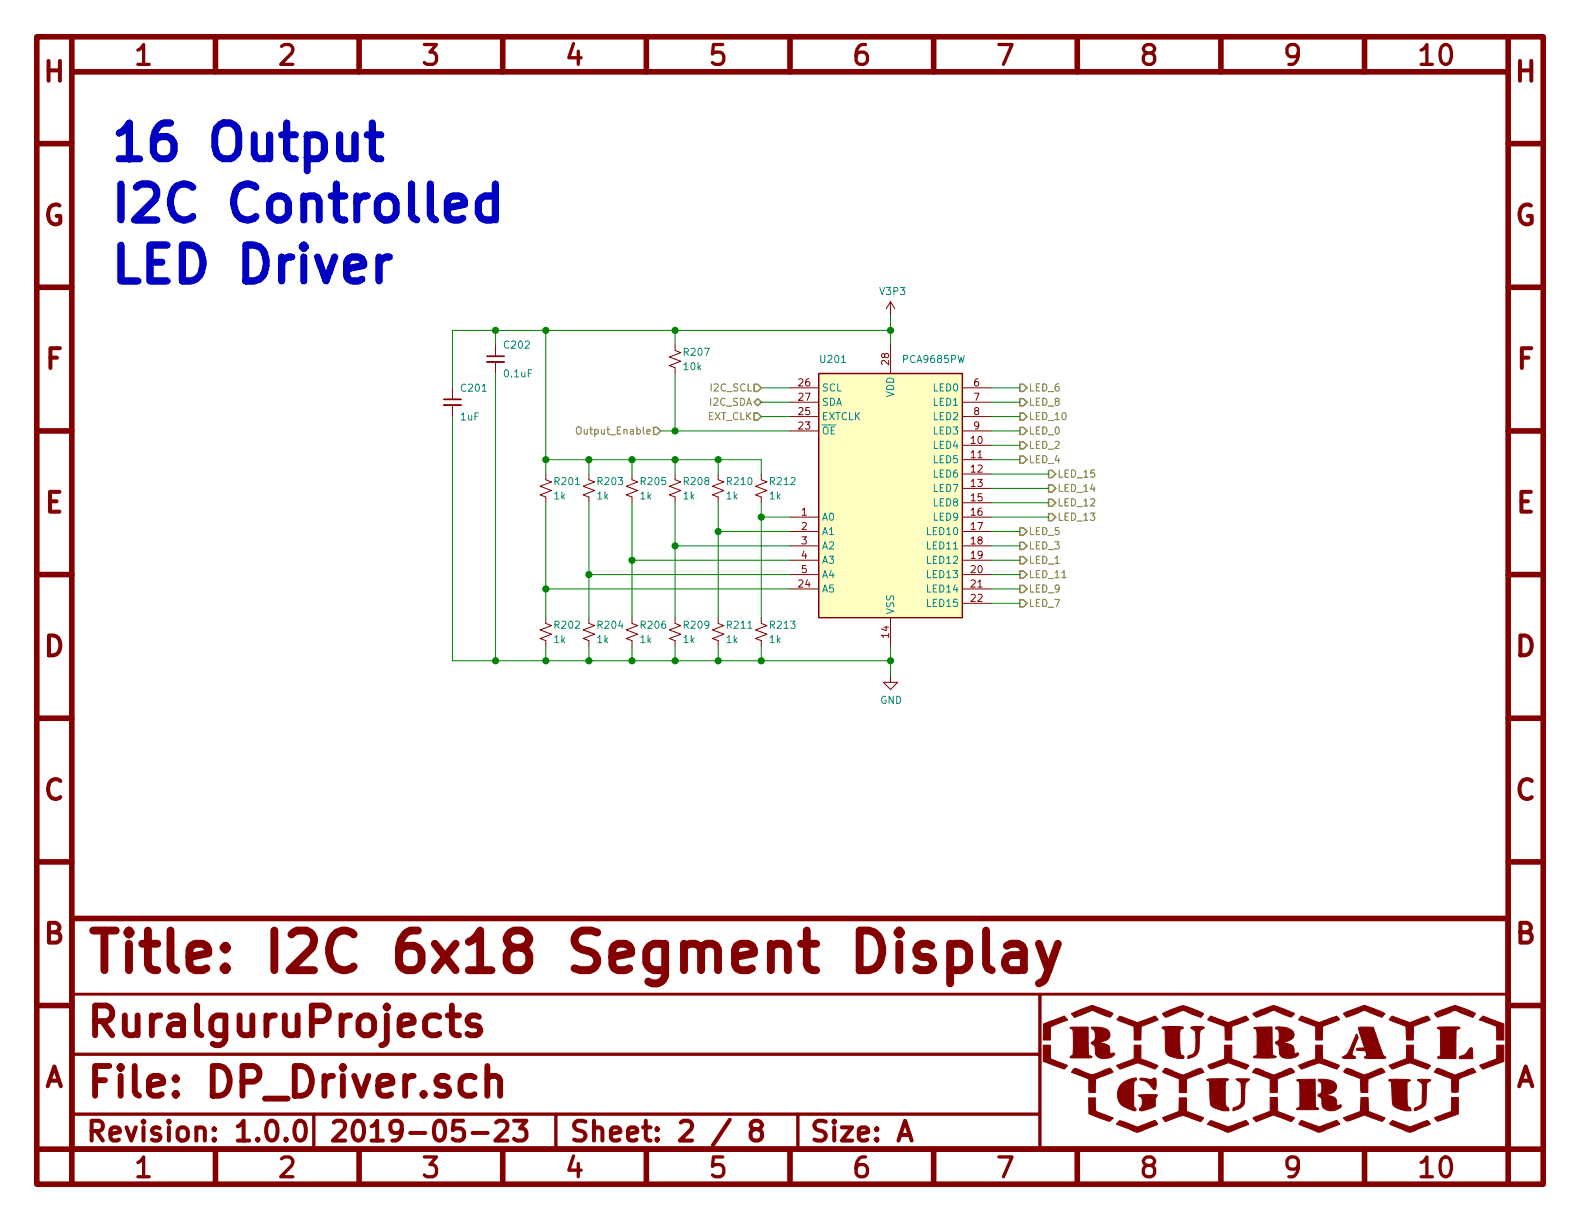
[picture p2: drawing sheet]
EESchema Schematic File Version 4
LIBS:ClockRadio_6x18SegDisp_I2C-cache
EELAYER 26 0
EELAYER END
$Descr A 11000 8500
encoding utf-8
Sheet 2 8
Title "I2C 6x18 Segment Display"
Date "2019-05-23"
Rev "1.0.0"
Comp "RuralguruProjects"
Comment1 ""
Comment2 ""
Comment3 ""
Comment4 ""
$EndDescr
Text HLabel 7100 3000 2    50   Output ~ 0
LED_0
Text HLabel 7100 3900 2    50   Output ~ 0
LED_1
Text HLabel 7100 3100 2    50   Output ~ 0
LED_2
Text HLabel 7100 3800 2    50   Output ~ 0
LED_3
Text HLabel 7100 3200 2    50   Output ~ 0
LED_4
Text HLabel 7100 3700 2    50   Output ~ 0
LED_5
Text HLabel 7100 2700 2    50   Output ~ 0
LED_6
Text HLabel 7100 4200 2    50   Output ~ 0
LED_7
Text HLabel 7100 2800 2    50   Output ~ 0
LED_8
Text HLabel 7100 4100 2    50   Output ~ 0
LED_9
Text HLabel 7100 2900 2    50   Output ~ 0
LED_10
Text HLabel 7100 4000 2    50   Output ~ 0
LED_11
Text HLabel 7300 3500 2    50   Output ~ 0
LED_12
Text HLabel 7300 3600 2    50   Output ~ 0
LED_13
Text HLabel 7300 3400 2    50   Output ~ 0
LED_14
Text HLabel 7300 3300 2    50   Output ~ 0
LED_15
$Comp
L ERW_Power:V3P3 #PWR?
U 1 1
P 6200 2200
AR Path="/5CB99D22/5CC77B52" Ref="#PWR?"  Part="1" 
AR Path="/5CC667AC/5CC77B52" Ref="#PWR?"  Part="1" 
AR Path="/5CC667AF/5CC77B52" Ref="#PWR?"  Part="1" 
AR Path="/5CC3F10F/5CC77B52" Ref="#PWR?"  Part="1" 
AR Path="/5CC668B8/5CC77B52" Ref="#PWR?"  Part="1" 
AR Path="/5CC668E4/5CC77B52" Ref="#PWR?"  Part="1" 
AR Path="/5CC66B65/5CC77B52" Ref="#PWR?"  Part="1" 
AR Path="/5CC66D21/5CC77B52" Ref="#PWR?"  Part="1" 
AR Path="/5CC67047/5CC77B52" Ref="#PWR?"  Part="1" 
AR Path="/5CC6705D/5CC77B52" Ref="#PWR?"  Part="1" 
AR Path="/5CC6734B/5CC77B52" Ref="#PWR?"  Part="1" 
AR Path="/5CC67361/5CC77B52" Ref="#PWR?"  Part="1" 
AR Path="/5CC77626/5CC77B52" Ref="#PWR0201"  Part="1" 
F 0 "#PWR0201" H 6200 2050 50  0001 C CNN
F 1 "V3P3" H 6215 2373 50  0000 C CNN
F 2 "" H 6100 1950 50  0001 C CNN
F 3 "" H 6200 2050 50  0001 C CNN
	1    6200 2200
	1    0    0    -1  
$EndComp
$Comp
L Device:R_Small_US R?
U 1 1
P 5300 4400
AR Path="/5CB99D22/5CC77B4B" Ref="R?"  Part="1" 
AR Path="/5CC3F10F/5CC77B4B" Ref="R?"  Part="1" 
AR Path="/5CC3F157/5CC77B4B" Ref="R?"  Part="1" 
AR Path="/5CC3F167/5CC77B4B" Ref="R?"  Part="1" 
AR Path="/5CC3F185/5CC77B4B" Ref="R?"  Part="1" 
AR Path="/5CC3F195/5CC77B4B" Ref="R?"  Part="1" 
AR Path="/5CC667AC/5CC77B4B" Ref="R?"  Part="1" 
AR Path="/5CC667AF/5CC77B4B" Ref="R?"  Part="1" 
AR Path="/5CC668B8/5CC77B4B" Ref="R?"  Part="1" 
AR Path="/5CC668E4/5CC77B4B" Ref="R?"  Part="1" 
AR Path="/5CC66B65/5CC77B4B" Ref="R?"  Part="1" 
AR Path="/5CC66D21/5CC77B4B" Ref="R?"  Part="1" 
AR Path="/5CC67047/5CC77B4B" Ref="R?"  Part="1" 
AR Path="/5CC6705D/5CC77B4B" Ref="R?"  Part="1" 
AR Path="/5CC6734B/5CC77B4B" Ref="R?"  Part="1" 
AR Path="/5CC67361/5CC77B4B" Ref="R?"  Part="1" 
AR Path="/5CC77626/5CC77B4B" Ref="R213"  Part="1" 
F 0 "R213" H 5350 4450 50  0000 L CNN
F 1 "1k" H 5350 4350 50  0000 L CNN
F 2 "Resistor_SMD:R_0603_1608Metric" H 5300 4400 50  0001 C CNN
F 3 "~" H 5300 4400 50  0001 C CNN
	1    5300 4400
	1    0    0    -1  
$EndComp
$Comp
L Device:R_Small_US R?
U 1 1
P 5000 4400
AR Path="/5CB99D22/5CC77B44" Ref="R?"  Part="1" 
AR Path="/5CC3F10F/5CC77B44" Ref="R?"  Part="1" 
AR Path="/5CC3F157/5CC77B44" Ref="R?"  Part="1" 
AR Path="/5CC3F167/5CC77B44" Ref="R?"  Part="1" 
AR Path="/5CC3F185/5CC77B44" Ref="R?"  Part="1" 
AR Path="/5CC3F195/5CC77B44" Ref="R?"  Part="1" 
AR Path="/5CC667AC/5CC77B44" Ref="R?"  Part="1" 
AR Path="/5CC667AF/5CC77B44" Ref="R?"  Part="1" 
AR Path="/5CC668B8/5CC77B44" Ref="R?"  Part="1" 
AR Path="/5CC668E4/5CC77B44" Ref="R?"  Part="1" 
AR Path="/5CC66B65/5CC77B44" Ref="R?"  Part="1" 
AR Path="/5CC66D21/5CC77B44" Ref="R?"  Part="1" 
AR Path="/5CC67047/5CC77B44" Ref="R?"  Part="1" 
AR Path="/5CC6705D/5CC77B44" Ref="R?"  Part="1" 
AR Path="/5CC6734B/5CC77B44" Ref="R?"  Part="1" 
AR Path="/5CC67361/5CC77B44" Ref="R?"  Part="1" 
AR Path="/5CC77626/5CC77B44" Ref="R211"  Part="1" 
F 0 "R211" H 5050 4450 50  0000 L CNN
F 1 "1k" H 5050 4350 50  0000 L CNN
F 2 "Resistor_SMD:R_0603_1608Metric" H 5000 4400 50  0001 C CNN
F 3 "~" H 5000 4400 50  0001 C CNN
	1    5000 4400
	1    0    0    -1  
$EndComp
$Comp
L Device:R_Small_US R?
U 1 1
P 4700 4400
AR Path="/5CB99D22/5CC77B3D" Ref="R?"  Part="1" 
AR Path="/5CC3F10F/5CC77B3D" Ref="R?"  Part="1" 
AR Path="/5CC3F157/5CC77B3D" Ref="R?"  Part="1" 
AR Path="/5CC3F167/5CC77B3D" Ref="R?"  Part="1" 
AR Path="/5CC3F185/5CC77B3D" Ref="R?"  Part="1" 
AR Path="/5CC3F195/5CC77B3D" Ref="R?"  Part="1" 
AR Path="/5CC667AC/5CC77B3D" Ref="R?"  Part="1" 
AR Path="/5CC667AF/5CC77B3D" Ref="R?"  Part="1" 
AR Path="/5CC668B8/5CC77B3D" Ref="R?"  Part="1" 
AR Path="/5CC668E4/5CC77B3D" Ref="R?"  Part="1" 
AR Path="/5CC66B65/5CC77B3D" Ref="R?"  Part="1" 
AR Path="/5CC66D21/5CC77B3D" Ref="R?"  Part="1" 
AR Path="/5CC67047/5CC77B3D" Ref="R?"  Part="1" 
AR Path="/5CC6705D/5CC77B3D" Ref="R?"  Part="1" 
AR Path="/5CC6734B/5CC77B3D" Ref="R?"  Part="1" 
AR Path="/5CC67361/5CC77B3D" Ref="R?"  Part="1" 
AR Path="/5CC77626/5CC77B3D" Ref="R209"  Part="1" 
F 0 "R209" H 4750 4450 50  0000 L CNN
F 1 "1k" H 4750 4350 50  0000 L CNN
F 2 "Resistor_SMD:R_0603_1608Metric" H 4700 4400 50  0001 C CNN
F 3 "~" H 4700 4400 50  0001 C CNN
	1    4700 4400
	1    0    0    -1  
$EndComp
$Comp
L Device:R_Small_US R?
U 1 1
P 4400 4400
AR Path="/5CB99D22/5CC77B36" Ref="R?"  Part="1" 
AR Path="/5CC3F10F/5CC77B36" Ref="R?"  Part="1" 
AR Path="/5CC3F157/5CC77B36" Ref="R?"  Part="1" 
AR Path="/5CC3F167/5CC77B36" Ref="R?"  Part="1" 
AR Path="/5CC3F185/5CC77B36" Ref="R?"  Part="1" 
AR Path="/5CC3F195/5CC77B36" Ref="R?"  Part="1" 
AR Path="/5CC667AC/5CC77B36" Ref="R?"  Part="1" 
AR Path="/5CC667AF/5CC77B36" Ref="R?"  Part="1" 
AR Path="/5CC668B8/5CC77B36" Ref="R?"  Part="1" 
AR Path="/5CC668E4/5CC77B36" Ref="R?"  Part="1" 
AR Path="/5CC66B65/5CC77B36" Ref="R?"  Part="1" 
AR Path="/5CC66D21/5CC77B36" Ref="R?"  Part="1" 
AR Path="/5CC67047/5CC77B36" Ref="R?"  Part="1" 
AR Path="/5CC6705D/5CC77B36" Ref="R?"  Part="1" 
AR Path="/5CC6734B/5CC77B36" Ref="R?"  Part="1" 
AR Path="/5CC67361/5CC77B36" Ref="R?"  Part="1" 
AR Path="/5CC77626/5CC77B36" Ref="R206"  Part="1" 
F 0 "R206" H 4450 4450 50  0000 L CNN
F 1 "1k" H 4450 4350 50  0000 L CNN
F 2 "Resistor_SMD:R_0603_1608Metric" H 4400 4400 50  0001 C CNN
F 3 "~" H 4400 4400 50  0001 C CNN
	1    4400 4400
	1    0    0    -1  
$EndComp
$Comp
L Device:R_Small_US R?
U 1 1
P 4100 4400
AR Path="/5CB99D22/5CC77B2F" Ref="R?"  Part="1" 
AR Path="/5CC3F10F/5CC77B2F" Ref="R?"  Part="1" 
AR Path="/5CC3F157/5CC77B2F" Ref="R?"  Part="1" 
AR Path="/5CC3F167/5CC77B2F" Ref="R?"  Part="1" 
AR Path="/5CC3F185/5CC77B2F" Ref="R?"  Part="1" 
AR Path="/5CC3F195/5CC77B2F" Ref="R?"  Part="1" 
AR Path="/5CC667AC/5CC77B2F" Ref="R?"  Part="1" 
AR Path="/5CC667AF/5CC77B2F" Ref="R?"  Part="1" 
AR Path="/5CC668B8/5CC77B2F" Ref="R?"  Part="1" 
AR Path="/5CC668E4/5CC77B2F" Ref="R?"  Part="1" 
AR Path="/5CC66B65/5CC77B2F" Ref="R?"  Part="1" 
AR Path="/5CC66D21/5CC77B2F" Ref="R?"  Part="1" 
AR Path="/5CC67047/5CC77B2F" Ref="R?"  Part="1" 
AR Path="/5CC6705D/5CC77B2F" Ref="R?"  Part="1" 
AR Path="/5CC6734B/5CC77B2F" Ref="R?"  Part="1" 
AR Path="/5CC67361/5CC77B2F" Ref="R?"  Part="1" 
AR Path="/5CC77626/5CC77B2F" Ref="R204"  Part="1" 
F 0 "R204" H 4150 4450 50  0000 L CNN
F 1 "1k" H 4150 4350 50  0000 L CNN
F 2 "Resistor_SMD:R_0603_1608Metric" H 4100 4400 50  0001 C CNN
F 3 "~" H 4100 4400 50  0001 C CNN
	1    4100 4400
	1    0    0    -1  
$EndComp
$Comp
L Device:R_Small_US R?
U 1 1
P 3800 4400
AR Path="/5CB99D22/5CC77B28" Ref="R?"  Part="1" 
AR Path="/5CC3F10F/5CC77B28" Ref="R?"  Part="1" 
AR Path="/5CC3F157/5CC77B28" Ref="R?"  Part="1" 
AR Path="/5CC3F167/5CC77B28" Ref="R?"  Part="1" 
AR Path="/5CC3F185/5CC77B28" Ref="R?"  Part="1" 
AR Path="/5CC3F195/5CC77B28" Ref="R?"  Part="1" 
AR Path="/5CC667AC/5CC77B28" Ref="R?"  Part="1" 
AR Path="/5CC667AF/5CC77B28" Ref="R?"  Part="1" 
AR Path="/5CC668B8/5CC77B28" Ref="R?"  Part="1" 
AR Path="/5CC668E4/5CC77B28" Ref="R?"  Part="1" 
AR Path="/5CC66B65/5CC77B28" Ref="R?"  Part="1" 
AR Path="/5CC66D21/5CC77B28" Ref="R?"  Part="1" 
AR Path="/5CC67047/5CC77B28" Ref="R?"  Part="1" 
AR Path="/5CC6705D/5CC77B28" Ref="R?"  Part="1" 
AR Path="/5CC6734B/5CC77B28" Ref="R?"  Part="1" 
AR Path="/5CC67361/5CC77B28" Ref="R?"  Part="1" 
AR Path="/5CC77626/5CC77B28" Ref="R202"  Part="1" 
F 0 "R202" H 3850 4450 50  0000 L CNN
F 1 "1k" H 3850 4350 50  0000 L CNN
F 2 "Resistor_SMD:R_0603_1608Metric" H 3800 4400 50  0001 C CNN
F 3 "~" H 3800 4400 50  0001 C CNN
	1    3800 4400
	1    0    0    -1  
$EndComp
$Comp
L Device:R_Small_US R?
U 1 1
P 3800 3400
AR Path="/5CB99D22/5CC77B21" Ref="R?"  Part="1" 
AR Path="/5CC3F10F/5CC77B21" Ref="R?"  Part="1" 
AR Path="/5CC3F157/5CC77B21" Ref="R?"  Part="1" 
AR Path="/5CC3F167/5CC77B21" Ref="R?"  Part="1" 
AR Path="/5CC3F185/5CC77B21" Ref="R?"  Part="1" 
AR Path="/5CC3F195/5CC77B21" Ref="R?"  Part="1" 
AR Path="/5CC667AC/5CC77B21" Ref="R?"  Part="1" 
AR Path="/5CC667AF/5CC77B21" Ref="R?"  Part="1" 
AR Path="/5CC668B8/5CC77B21" Ref="R?"  Part="1" 
AR Path="/5CC668E4/5CC77B21" Ref="R?"  Part="1" 
AR Path="/5CC66B65/5CC77B21" Ref="R?"  Part="1" 
AR Path="/5CC66D21/5CC77B21" Ref="R?"  Part="1" 
AR Path="/5CC67047/5CC77B21" Ref="R?"  Part="1" 
AR Path="/5CC6705D/5CC77B21" Ref="R?"  Part="1" 
AR Path="/5CC6734B/5CC77B21" Ref="R?"  Part="1" 
AR Path="/5CC67361/5CC77B21" Ref="R?"  Part="1" 
AR Path="/5CC77626/5CC77B21" Ref="R201"  Part="1" 
F 0 "R201" H 3850 3450 50  0000 L CNN
F 1 "1k" H 3850 3350 50  0000 L CNN
F 2 "Resistor_SMD:R_0603_1608Metric" H 3800 3400 50  0001 C CNN
F 3 "~" H 3800 3400 50  0001 C CNN
	1    3800 3400
	1    0    0    -1  
$EndComp
$Comp
L Device:R_Small_US R?
U 1 1
P 4100 3400
AR Path="/5CB99D22/5CC77B1A" Ref="R?"  Part="1" 
AR Path="/5CC3F10F/5CC77B1A" Ref="R?"  Part="1" 
AR Path="/5CC3F157/5CC77B1A" Ref="R?"  Part="1" 
AR Path="/5CC3F167/5CC77B1A" Ref="R?"  Part="1" 
AR Path="/5CC3F185/5CC77B1A" Ref="R?"  Part="1" 
AR Path="/5CC3F195/5CC77B1A" Ref="R?"  Part="1" 
AR Path="/5CC667AC/5CC77B1A" Ref="R?"  Part="1" 
AR Path="/5CC667AF/5CC77B1A" Ref="R?"  Part="1" 
AR Path="/5CC668B8/5CC77B1A" Ref="R?"  Part="1" 
AR Path="/5CC668E4/5CC77B1A" Ref="R?"  Part="1" 
AR Path="/5CC66B65/5CC77B1A" Ref="R?"  Part="1" 
AR Path="/5CC66D21/5CC77B1A" Ref="R?"  Part="1" 
AR Path="/5CC67047/5CC77B1A" Ref="R?"  Part="1" 
AR Path="/5CC6705D/5CC77B1A" Ref="R?"  Part="1" 
AR Path="/5CC6734B/5CC77B1A" Ref="R?"  Part="1" 
AR Path="/5CC67361/5CC77B1A" Ref="R?"  Part="1" 
AR Path="/5CC77626/5CC77B1A" Ref="R203"  Part="1" 
F 0 "R203" H 4150 3450 50  0000 L CNN
F 1 "1k" H 4150 3350 50  0000 L CNN
F 2 "Resistor_SMD:R_0603_1608Metric" H 4100 3400 50  0001 C CNN
F 3 "~" H 4100 3400 50  0001 C CNN
	1    4100 3400
	1    0    0    -1  
$EndComp
$Comp
L Device:R_Small_US R?
U 1 1
P 4400 3400
AR Path="/5CB99D22/5CC77B13" Ref="R?"  Part="1" 
AR Path="/5CC3F10F/5CC77B13" Ref="R?"  Part="1" 
AR Path="/5CC3F157/5CC77B13" Ref="R?"  Part="1" 
AR Path="/5CC3F167/5CC77B13" Ref="R?"  Part="1" 
AR Path="/5CC3F185/5CC77B13" Ref="R?"  Part="1" 
AR Path="/5CC3F195/5CC77B13" Ref="R?"  Part="1" 
AR Path="/5CC667AC/5CC77B13" Ref="R?"  Part="1" 
AR Path="/5CC667AF/5CC77B13" Ref="R?"  Part="1" 
AR Path="/5CC668B8/5CC77B13" Ref="R?"  Part="1" 
AR Path="/5CC668E4/5CC77B13" Ref="R?"  Part="1" 
AR Path="/5CC66B65/5CC77B13" Ref="R?"  Part="1" 
AR Path="/5CC66D21/5CC77B13" Ref="R?"  Part="1" 
AR Path="/5CC67047/5CC77B13" Ref="R?"  Part="1" 
AR Path="/5CC6705D/5CC77B13" Ref="R?"  Part="1" 
AR Path="/5CC6734B/5CC77B13" Ref="R?"  Part="1" 
AR Path="/5CC67361/5CC77B13" Ref="R?"  Part="1" 
AR Path="/5CC77626/5CC77B13" Ref="R205"  Part="1" 
F 0 "R205" H 4450 3450 50  0000 L CNN
F 1 "1k" H 4450 3350 50  0000 L CNN
F 2 "Resistor_SMD:R_0603_1608Metric" H 4400 3400 50  0001 C CNN
F 3 "~" H 4400 3400 50  0001 C CNN
	1    4400 3400
	1    0    0    -1  
$EndComp
$Comp
L Device:R_Small_US R?
U 1 1
P 4700 3400
AR Path="/5CB99D22/5CC77B0C" Ref="R?"  Part="1" 
AR Path="/5CC3F10F/5CC77B0C" Ref="R?"  Part="1" 
AR Path="/5CC3F157/5CC77B0C" Ref="R?"  Part="1" 
AR Path="/5CC3F167/5CC77B0C" Ref="R?"  Part="1" 
AR Path="/5CC3F185/5CC77B0C" Ref="R?"  Part="1" 
AR Path="/5CC3F195/5CC77B0C" Ref="R?"  Part="1" 
AR Path="/5CC667AC/5CC77B0C" Ref="R?"  Part="1" 
AR Path="/5CC667AF/5CC77B0C" Ref="R?"  Part="1" 
AR Path="/5CC668B8/5CC77B0C" Ref="R?"  Part="1" 
AR Path="/5CC668E4/5CC77B0C" Ref="R?"  Part="1" 
AR Path="/5CC66B65/5CC77B0C" Ref="R?"  Part="1" 
AR Path="/5CC66D21/5CC77B0C" Ref="R?"  Part="1" 
AR Path="/5CC67047/5CC77B0C" Ref="R?"  Part="1" 
AR Path="/5CC6705D/5CC77B0C" Ref="R?"  Part="1" 
AR Path="/5CC6734B/5CC77B0C" Ref="R?"  Part="1" 
AR Path="/5CC67361/5CC77B0C" Ref="R?"  Part="1" 
AR Path="/5CC77626/5CC77B0C" Ref="R208"  Part="1" 
F 0 "R208" H 4750 3450 50  0000 L CNN
F 1 "1k" H 4750 3350 50  0000 L CNN
F 2 "Resistor_SMD:R_0603_1608Metric" H 4700 3400 50  0001 C CNN
F 3 "~" H 4700 3400 50  0001 C CNN
	1    4700 3400
	1    0    0    -1  
$EndComp
$Comp
L Device:R_Small_US R?
U 1 1
P 5000 3400
AR Path="/5CB99D22/5CC77B05" Ref="R?"  Part="1" 
AR Path="/5CC3F10F/5CC77B05" Ref="R?"  Part="1" 
AR Path="/5CC3F157/5CC77B05" Ref="R?"  Part="1" 
AR Path="/5CC3F167/5CC77B05" Ref="R?"  Part="1" 
AR Path="/5CC3F185/5CC77B05" Ref="R?"  Part="1" 
AR Path="/5CC3F195/5CC77B05" Ref="R?"  Part="1" 
AR Path="/5CC667AC/5CC77B05" Ref="R?"  Part="1" 
AR Path="/5CC667AF/5CC77B05" Ref="R?"  Part="1" 
AR Path="/5CC668B8/5CC77B05" Ref="R?"  Part="1" 
AR Path="/5CC668E4/5CC77B05" Ref="R?"  Part="1" 
AR Path="/5CC66B65/5CC77B05" Ref="R?"  Part="1" 
AR Path="/5CC66D21/5CC77B05" Ref="R?"  Part="1" 
AR Path="/5CC67047/5CC77B05" Ref="R?"  Part="1" 
AR Path="/5CC6705D/5CC77B05" Ref="R?"  Part="1" 
AR Path="/5CC6734B/5CC77B05" Ref="R?"  Part="1" 
AR Path="/5CC67361/5CC77B05" Ref="R?"  Part="1" 
AR Path="/5CC77626/5CC77B05" Ref="R210"  Part="1" 
F 0 "R210" H 5050 3450 50  0000 L CNN
F 1 "1k" H 5050 3350 50  0000 L CNN
F 2 "Resistor_SMD:R_0603_1608Metric" H 5000 3400 50  0001 C CNN
F 3 "~" H 5000 3400 50  0001 C CNN
	1    5000 3400
	1    0    0    -1  
$EndComp
$Comp
L Device:C_Small C?
U 1 1
P 3150 2800
AR Path="/5CB99D22/5CC77AFE" Ref="C?"  Part="1" 
AR Path="/5CC3F157/5CC77AFE" Ref="C?"  Part="1" 
AR Path="/5CC667AC/5CC77AFE" Ref="C?"  Part="1" 
AR Path="/5CC667AF/5CC77AFE" Ref="C?"  Part="1" 
AR Path="/5CC3F10F/5CC77AFE" Ref="C?"  Part="1" 
AR Path="/5CC668B8/5CC77AFE" Ref="C?"  Part="1" 
AR Path="/5CC668E4/5CC77AFE" Ref="C?"  Part="1" 
AR Path="/5CC66B65/5CC77AFE" Ref="C?"  Part="1" 
AR Path="/5CC66D21/5CC77AFE" Ref="C?"  Part="1" 
AR Path="/5CC67047/5CC77AFE" Ref="C?"  Part="1" 
AR Path="/5CC6705D/5CC77AFE" Ref="C?"  Part="1" 
AR Path="/5CC6734B/5CC77AFE" Ref="C?"  Part="1" 
AR Path="/5CC67361/5CC77AFE" Ref="C?"  Part="1" 
AR Path="/5CC77626/5CC77AFE" Ref="C201"  Part="1" 
F 0 "C201" H 3200 2900 50  0000 L CNN
F 1 "1uF" H 3200 2700 50  0000 L CNN
F 2 "Capacitor_SMD:C_0603_1608Metric" H 3150 2800 50  0001 C CNN
F 3 "~" H 3150 2800 50  0001 C CNN
	1    3150 2800
	1    0    0    -1  
$EndComp
$Comp
L Device:C_Small C?
U 1 1
P 3450 2500
AR Path="/5CB99D22/5CC77AF7" Ref="C?"  Part="1" 
AR Path="/5CC3F157/5CC77AF7" Ref="C?"  Part="1" 
AR Path="/5CC667AC/5CC77AF7" Ref="C?"  Part="1" 
AR Path="/5CC667AF/5CC77AF7" Ref="C?"  Part="1" 
AR Path="/5CC3F10F/5CC77AF7" Ref="C?"  Part="1" 
AR Path="/5CC668B8/5CC77AF7" Ref="C?"  Part="1" 
AR Path="/5CC668E4/5CC77AF7" Ref="C?"  Part="1" 
AR Path="/5CC66B65/5CC77AF7" Ref="C?"  Part="1" 
AR Path="/5CC66D21/5CC77AF7" Ref="C?"  Part="1" 
AR Path="/5CC67047/5CC77AF7" Ref="C?"  Part="1" 
AR Path="/5CC6705D/5CC77AF7" Ref="C?"  Part="1" 
AR Path="/5CC6734B/5CC77AF7" Ref="C?"  Part="1" 
AR Path="/5CC67361/5CC77AF7" Ref="C?"  Part="1" 
AR Path="/5CC77626/5CC77AF7" Ref="C202"  Part="1" 
F 0 "C202" H 3500 2600 50  0000 L CNN
F 1 "0.1uF" H 3500 2400 50  0000 L CNN
F 2 "Capacitor_SMD:C_0603_1608Metric" H 3450 2500 50  0001 C CNN
F 3 "~" H 3450 2500 50  0001 C CNN
	1    3450 2500
	1    0    0    -1  
$EndComp
Wire Wire Line
	3150 4600 3150 2900
Wire Wire Line
	3150 2300 3150 2700
Connection ~ 3800 2300
Wire Wire Line
	6200 2300 6200 2200
Wire Wire Line
	6200 4700 6200 4600
$Comp
L power:GND #PWR?
U 1 1
P 6200 4700
AR Path="/5CB99D22/5CC77AE4" Ref="#PWR?"  Part="1" 
AR Path="/5CC3F157/5CC77AE4" Ref="#PWR?"  Part="1" 
AR Path="/5CC667AC/5CC77AE4" Ref="#PWR?"  Part="1" 
AR Path="/5CC667AF/5CC77AE4" Ref="#PWR?"  Part="1" 
AR Path="/5CC3F10F/5CC77AE4" Ref="#PWR?"  Part="1" 
AR Path="/5CC668B8/5CC77AE4" Ref="#PWR?"  Part="1" 
AR Path="/5CC668E4/5CC77AE4" Ref="#PWR?"  Part="1" 
AR Path="/5CC66B65/5CC77AE4" Ref="#PWR?"  Part="1" 
AR Path="/5CC66D21/5CC77AE4" Ref="#PWR?"  Part="1" 
AR Path="/5CC67047/5CC77AE4" Ref="#PWR?"  Part="1" 
AR Path="/5CC6705D/5CC77AE4" Ref="#PWR?"  Part="1" 
AR Path="/5CC6734B/5CC77AE4" Ref="#PWR?"  Part="1" 
AR Path="/5CC67361/5CC77AE4" Ref="#PWR?"  Part="1" 
AR Path="/5CC77626/5CC77AE4" Ref="#PWR0202"  Part="1" 
F 0 "#PWR0202" H 6200 4450 50  0001 C CNN
F 1 "GND" H 6205 4527 50  0000 C CNN
F 2 "" H 6200 4700 50  0001 C CNN
F 3 "" H 6200 4700 50  0001 C CNN
	1    6200 4700
	1    0    0    -1  
$EndComp
Wire Wire Line
	3450 4600 3150 4600
Connection ~ 3450 4600
Wire Wire Line
	3450 2600 3450 4600
Wire Wire Line
	3150 2300 3450 2300
Wire Wire Line
	3450 2300 3800 2300
Connection ~ 3450 2300
Wire Wire Line
	3450 2400 3450 2300
Wire Wire Line
	4700 3000 4600 3000
Wire Wire Line
	4700 2600 4700 3000
Wire Wire Line
	3800 2300 4700 2300
Wire Wire Line
	6200 2300 4700 2300
Connection ~ 4700 2300
Wire Wire Line
	4700 2400 4700 2300
$Comp
L Device:R_Small_US R?
U 1 1
P 4700 2500
AR Path="/5CB99D22/5CC77AD2" Ref="R?"  Part="1" 
AR Path="/5CC3F10F/5CC77AD2" Ref="R?"  Part="1" 
AR Path="/5CC3F157/5CC77AD2" Ref="R?"  Part="1" 
AR Path="/5CC3F167/5CC77AD2" Ref="R?"  Part="1" 
AR Path="/5CC3F185/5CC77AD2" Ref="R?"  Part="1" 
AR Path="/5CC3F195/5CC77AD2" Ref="R?"  Part="1" 
AR Path="/5CC667AC/5CC77AD2" Ref="R?"  Part="1" 
AR Path="/5CC667AF/5CC77AD2" Ref="R?"  Part="1" 
AR Path="/5CC668B8/5CC77AD2" Ref="R?"  Part="1" 
AR Path="/5CC668E4/5CC77AD2" Ref="R?"  Part="1" 
AR Path="/5CC66B65/5CC77AD2" Ref="R?"  Part="1" 
AR Path="/5CC66D21/5CC77AD2" Ref="R?"  Part="1" 
AR Path="/5CC67047/5CC77AD2" Ref="R?"  Part="1" 
AR Path="/5CC6705D/5CC77AD2" Ref="R?"  Part="1" 
AR Path="/5CC6734B/5CC77AD2" Ref="R?"  Part="1" 
AR Path="/5CC67361/5CC77AD2" Ref="R?"  Part="1" 
AR Path="/5CC77626/5CC77AD2" Ref="R207"  Part="1" 
F 0 "R207" H 4750 2550 50  0000 L CNN
F 1 "10k" H 4750 2450 50  0000 L CNN
F 2 "Resistor_SMD:R_0603_1608Metric" H 4700 2500 50  0001 C CNN
F 3 "~" H 4700 2500 50  0001 C CNN
	1    4700 2500
	1    0    0    -1  
$EndComp
Connection ~ 4700 3000
Wire Wire Line
	4700 3000 5500 3000
Text HLabel 4600 3000 0    50   Input ~ 0
Output_Enable
Text HLabel 5300 2900 0    50   Input ~ 0
EXT_CLK
Text HLabel 5300 2800 0    50   BiDi ~ 0
I2C_SDA
Wire Wire Line
	5500 2900 5300 2900
Wire Wire Line
	5300 2800 5500 2800
Wire Wire Line
	5500 2700 5300 2700
Text HLabel 5300 2700 0    50   Input ~ 0
I2C_SCL
Connection ~ 6200 4600
Wire Wire Line
	6200 4600 6200 4500
Wire Wire Line
	3450 4600 3800 4600
Connection ~ 3800 4600
Wire Wire Line
	3800 4600 3800 4500
Wire Wire Line
	4100 4600 3800 4600
Connection ~ 4100 4600
Wire Wire Line
	4100 4500 4100 4600
Wire Wire Line
	4100 4600 4400 4600
Connection ~ 4400 4600
Wire Wire Line
	4400 4600 4400 4500
Wire Wire Line
	4700 4600 4400 4600
Connection ~ 4700 4600
Wire Wire Line
	4700 4600 4700 4500
Wire Wire Line
	5000 4600 4700 4600
Connection ~ 5000 4600
Wire Wire Line
	5000 4600 5000 4500
Wire Wire Line
	5300 4600 6200 4600
Wire Wire Line
	5300 4600 5000 4600
Connection ~ 5300 4600
Wire Wire Line
	5300 4500 5300 4600
Wire Wire Line
	3800 2300 3800 3200
Wire Wire Line
	3800 3200 3800 3300
Connection ~ 3800 3200
Wire Wire Line
	4100 3200 3800 3200
Wire Wire Line
	4100 3200 4100 3300
Connection ~ 4100 3200
Wire Wire Line
	4400 3200 4100 3200
Wire Wire Line
	4400 3200 4400 3300
Connection ~ 4400 3200
Wire Wire Line
	4700 3200 4400 3200
Wire Wire Line
	4700 3200 4700 3300
Connection ~ 4700 3200
Wire Wire Line
	5000 3200 4700 3200
Wire Wire Line
	5000 3200 5000 3300
Connection ~ 5000 3200
Wire Wire Line
	5300 3200 5000 3200
Wire Wire Line
	5300 3300 5300 3200
Wire Wire Line
	3800 4100 3800 4300
Wire Wire Line
	5500 4100 3800 4100
Wire Wire Line
	4100 4000 4100 4300
Wire Wire Line
	5500 4000 4100 4000
Wire Wire Line
	4400 3900 4400 4300
Wire Wire Line
	5500 3900 4400 3900
Wire Wire Line
	4700 3800 4700 4300
Wire Wire Line
	5500 3800 4700 3800
Wire Wire Line
	5000 3700 5000 4300
Wire Wire Line
	5500 3700 5000 3700
Connection ~ 3800 4100
Wire Wire Line
	3800 3500 3800 4100
Connection ~ 4100 4000
Wire Wire Line
	4100 3500 4100 4000
Connection ~ 4400 3900
Wire Wire Line
	4400 3500 4400 3900
Connection ~ 4700 3800
Wire Wire Line
	4700 3500 4700 3800
Connection ~ 5000 3700
Wire Wire Line
	5000 3500 5000 3700
Wire Wire Line
	5300 3600 5300 3500
Wire Wire Line
	5300 3600 5500 3600
Connection ~ 5300 3600
Wire Wire Line
	5300 4300 5300 3600
$Comp
L Device:R_Small_US R?
U 1 1
P 5300 3400
AR Path="/5CB99D22/5CC77A89" Ref="R?"  Part="1" 
AR Path="/5CC3F10F/5CC77A89" Ref="R?"  Part="1" 
AR Path="/5CC3F157/5CC77A89" Ref="R?"  Part="1" 
AR Path="/5CC3F167/5CC77A89" Ref="R?"  Part="1" 
AR Path="/5CC3F185/5CC77A89" Ref="R?"  Part="1" 
AR Path="/5CC3F195/5CC77A89" Ref="R?"  Part="1" 
AR Path="/5CC667AC/5CC77A89" Ref="R?"  Part="1" 
AR Path="/5CC667AF/5CC77A89" Ref="R?"  Part="1" 
AR Path="/5CC668B8/5CC77A89" Ref="R?"  Part="1" 
AR Path="/5CC668E4/5CC77A89" Ref="R?"  Part="1" 
AR Path="/5CC66B65/5CC77A89" Ref="R?"  Part="1" 
AR Path="/5CC66D21/5CC77A89" Ref="R?"  Part="1" 
AR Path="/5CC67047/5CC77A89" Ref="R?"  Part="1" 
AR Path="/5CC6705D/5CC77A89" Ref="R?"  Part="1" 
AR Path="/5CC6734B/5CC77A89" Ref="R?"  Part="1" 
AR Path="/5CC67361/5CC77A89" Ref="R?"  Part="1" 
AR Path="/5CC77626/5CC77A89" Ref="R212"  Part="1" 
F 0 "R212" H 5350 3450 50  0000 L CNN
F 1 "1k" H 5350 3350 50  0000 L CNN
F 2 "Resistor_SMD:R_0603_1608Metric" H 5300 3400 50  0001 C CNN
F 3 "~" H 5300 3400 50  0001 C CNN
	1    5300 3400
	1    0    0    -1  
$EndComp
Connection ~ 6200 2300
Wire Wire Line
	6200 2400 6200 2300
$Comp
L Driver_LED:PCA9685PW U?
U 1 1
P 6200 3400
AR Path="/5CB99D22/5CC77A81" Ref="U?"  Part="1" 
AR Path="/5CB99D34/5CC77A81" Ref="U?"  Part="1" 
AR Path="/5CC3F10F/5CC77A81" Ref="U?"  Part="1" 
AR Path="/5CC3F157/5CC77A81" Ref="U?"  Part="1" 
AR Path="/5CC3F167/5CC77A81" Ref="U?"  Part="1" 
AR Path="/5CC3F185/5CC77A81" Ref="U?"  Part="1" 
AR Path="/5CC3F195/5CC77A81" Ref="U?"  Part="1" 
AR Path="/5CC667AC/5CC77A81" Ref="U?"  Part="1" 
AR Path="/5CC667AF/5CC77A81" Ref="U?"  Part="1" 
AR Path="/5CC668B8/5CC77A81" Ref="U?"  Part="1" 
AR Path="/5CC668E4/5CC77A81" Ref="U?"  Part="1" 
AR Path="/5CC66B65/5CC77A81" Ref="U?"  Part="1" 
AR Path="/5CC66D21/5CC77A81" Ref="U?"  Part="1" 
AR Path="/5CC67047/5CC77A81" Ref="U?"  Part="1" 
AR Path="/5CC6705D/5CC77A81" Ref="U?"  Part="1" 
AR Path="/5CC6734B/5CC77A81" Ref="U?"  Part="1" 
AR Path="/5CC67361/5CC77A81" Ref="U?"  Part="1" 
AR Path="/5CC77626/5CC77A81" Ref="U201"  Part="1" 
F 0 "U201" H 5800 4300 50  0000 C CNN
F 1 "PCA9685PW" H 6500 4300 50  0000 C CNN
F 2 "Package_SO:TSSOP-28_4.4x9.7mm_P0.65mm" H 6225 2425 50  0001 L CNN
F 3 "http://www.nxp.com/documents/data_sheet/PCA9685.pdf" H 5800 4100 50  0001 C CNN
	1    6200 3400
	1    0    0    -1  
$EndComp
Text Notes 750  2000 0    250  ~ 50
16 Output\nI2C Controlled\nLED Driver
Wire Wire Line
	6900 2700 7100 2700
Wire Wire Line
	7100 2800 6900 2800
Wire Wire Line
	6900 2900 7100 2900
Wire Wire Line
	7100 3000 6900 3000
Wire Wire Line
	7100 3200 6900 3200
Wire Wire Line
	7100 3100 6900 3100
Wire Wire Line
	7300 3300 6900 3300
Wire Wire Line
	7300 3400 6900 3400
Wire Wire Line
	7300 3500 6900 3500
Wire Wire Line
	7300 3600 6900 3600
Wire Wire Line
	7100 3700 6900 3700
Wire Wire Line
	7100 3800 6900 3800
Wire Wire Line
	7100 3900 6900 3900
Wire Wire Line
	7100 4000 6900 4000
Wire Wire Line
	7100 4100 6900 4100
Wire Wire Line
	7100 4200 6900 4200
$EndSCHEMATC
